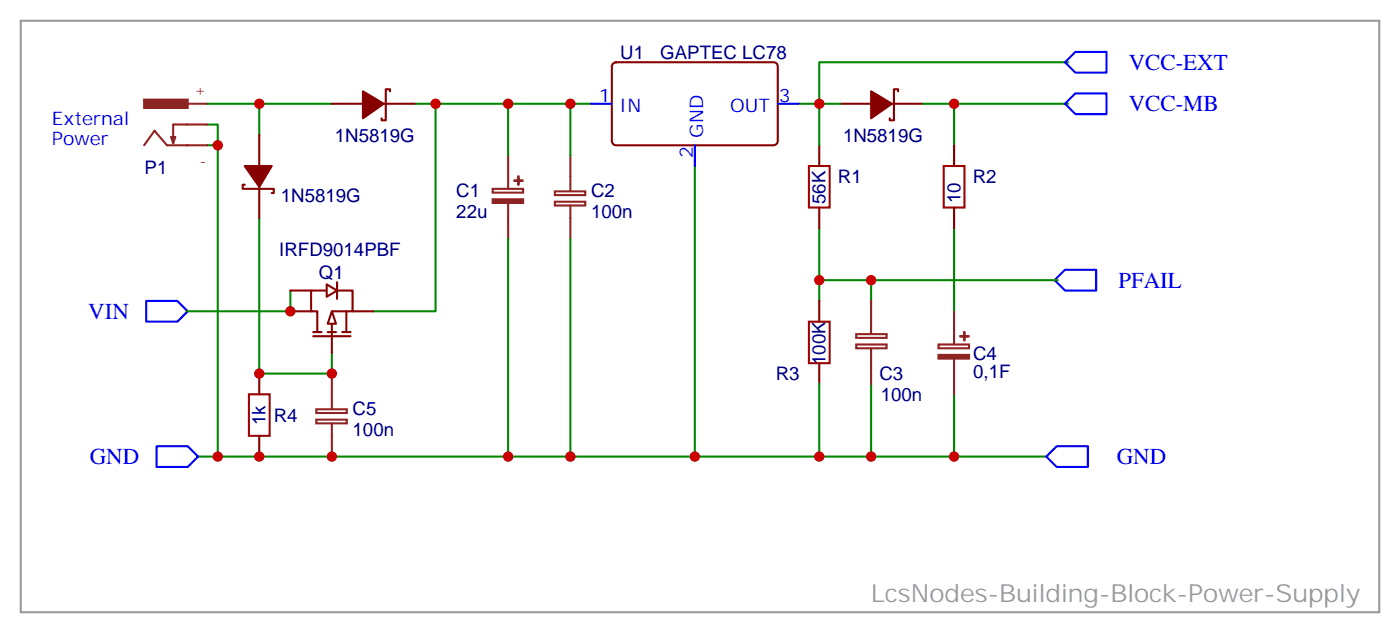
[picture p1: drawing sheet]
<svg xmlns="http://www.w3.org/2000/svg" width="238mm" height="108mm" viewBox="0 0 238 108" stroke-linecap="round" stroke-linejoin="round" font-family="sans-serif">
<g fill="none" stroke="#870000" stroke-width=".35">
<path d="M142.9 17.6h5.3M151.7 17.6h5.3M152.8 15.5v-.3h-.8v5.3h-.7v-.4M139.3 24.7v3.5M139.3 35.3v3.5M162.3 24.7v3.5M162.3 35.3v3.5M49.4 52.9h3.5M53.3 57.1h6.3M53.3 56.4h1.4M55.4 49.4h-2.5v3.5h1.1v3.5M55.7 56.4h1.4"/>
<path d="M56.4 52.9l.7 2.1h-1.4zM56.4 55v5M57.5 49.4h2.5v3.5h-3.6M58.2 56.4h1.4M58.9 52.9v3.5M60 52.9h3.5M139.3 51.2v3.5M44.1 63.5v3.5M44.1 74.1v3.5M139.3 61.7v3.6"/>
</g>
<path d="M148.2 15.5l3.5 2.1-3.5 2.5z" fill="#870000" stroke="#870000" stroke-width=".35"/>
<g fill="none" stroke="#008700" stroke-width=".35">
<path d="M44.1 17.6v5.3M74.1 17.6v35.3h-10.6M157 17.6h24.7M162.3 17.6v7.1M35.3 21.2h1.7v56.4M35.3 24.7h1.7M44.1 37v26.5h12.3v-3.5M139.3 38.8v12.4M162.3 38.8v14.1M49.4 49.4v3.5h-17.7M139.3 47.6h40.6M148.2 47.6v3.6"/>
<path d="M33.5 77.6h144.7M139.3 65.3v12.3M148.2 65.3v12.3M162.3 67v10.6"/>
</g>
<path d="M137.6 28.2h3.5v7.1h-3.5zM160.5 28.2h3.5v7.1h-3.5zM137.6 54.7h3.5v7h-3.5zM42.3 67h3.6v7.1h-3.6z" fill="none" stroke="#a10000" stroke-width=".35"/>
<path d="M182.9 15.9h5.3v3.5h-5.3l-1.7-1.8zM24.9 51.2h5.3l1.7 1.7-1.7 1.8h-5.3zM181.2 45.9h5.2v3.5h-5.2l-1.8-1.8zM26.6 75.8h5.3l1.8 1.8-1.8 1.8h-5.3z" fill="none" stroke="#00f" stroke-width=".35"/>
<g fill="none" stroke="#8c2424" stroke-width=".35">
<path d="M31.7 17.6h3.6M24.5 24.7l1.8-2.5 2.1 2.5h6.9M29.1 23.3h.7l-.3 1zM35.3 21.2h-5.8v3.1M145.6 58.6h5.2v.6h-5.2zM145.6 56.8h5.2v.6h-5.2zM148.2 51.2v5.6M148.2 59.3v6M159.6 58.6h5.2v.6h-5.2zM162.3 52.9v5.7M53.8 69.6h5.2v.6h-5.2zM53.8 71.3h5.2v.7h-5.2z"/>
<path d="M56.4 63.5v6M56.4 72v5.6M162.3 61v6"/>
</g>
<g fill="#8c2424" stroke="#8c2424" stroke-width=".35">
<path d="M159.6 60.3h5.2v.7h-5.2z"/>
<path d="M163.3 57.1l1.4 .1z"/>
<path d="M164 56.4v1.5z"/>
<path d="M24.5 16.9h7.4v1.4h-7.4z"/>
</g>
<path d="M55.6 48.3l1.7 1.1-1.7 1z" fill="#fff" stroke="#870000" stroke-width=".35"/>
<path d="M56.4 17.6h5.3M65.3 17.6h5.3M66.3 15.5v-.3h-.7v5.3h-.7v-.4M104.3 10.8l.5-.2h26.8a.71 .71 0 0 1 .7 .7v12.7a.76 .76 0 0 1-.7 .7h-26.8a.76 .76 0 0 1-.7-.7v-12.7zM41.6 31.4h-.3v.7h5.3v.7h-.4M44.1 22.9v5.3M44.1 31.8v5.2M49.4 49.4h3.5M57.3 48v2.8" fill="none" stroke="#870000" stroke-width=".35"/>
<path d="M35.3 17.6h21.1M70.6 17.6h29.9M86.4 17.6v8.9M97 17.6v8.9M135.8 17.6h7.1M181.7 10.6h-42.4v14.1M118.2 28.2v49.4M86.4 40.6v37M97 40.6v37" fill="none" stroke="#008700" stroke-width=".35"/>
<g fill="#870000" stroke="#870000" stroke-width=".35">
<path d="M41.6 28.2h4.6l-2.1 3.6z"/>
<path d="M61.7 15.5l3.6 2.1-3.6 2.5z"/>
</g>
<path d="M83.8 32.1h5.2v.6h-5.2zM86.4 26.5v5.6M86.4 34.6v6M94.4 32.5h5.2v.7h-5.2zM94.4 34.3h5.2v.6h-5.2zM97 26.5v6M97 34.9v5.7" fill="none" stroke="#8c2424" stroke-width=".35"/>
<g fill="#8c2424" stroke="#8c2424" stroke-width=".35">
<path d="M83.8 33.9h5.2v.6h-5.2z"/>
<path d="M87.5 30.7h1.4z"/>
<path d="M88.2 30v1.4z"/>
</g>
<path d="M100.5 17.6h3.6M132.3 17.6h3.5M182.9 8.8h5.3v3.5h-5.3l-1.7-1.7zM118.2 24.7v3.5M179.7 75.8h5.3v3.6h-5.3l-1.7-1.8z" fill="none" stroke="#00f" stroke-width=".35"/>
<path d="M3.5 3.5h231.1v100.6h-231.1z" fill="none" stroke="#999" stroke-width=".35"/>
<g fill="#c00">
<circle cx="162.3" cy="77.6" r=".88"/>
<circle cx="162.3" cy="17.6" r=".88"/>
<circle cx="148.2" cy="77.6" r=".88"/>
<circle cx="148.2" cy="47.6" r=".88"/>
<circle cx="139.3" cy="77.6" r=".88"/>
<circle cx="37" cy="24.7" r=".88"/>
<circle cx="37" cy="77.6" r=".88"/>
<circle cx="97" cy="77.6" r=".88"/>
<circle cx="44.1" cy="77.6" r=".88"/>
<circle cx="56.4" cy="77.6" r=".88"/>
<circle cx="86.4" cy="77.6" r=".88"/>
<circle cx="56.4" cy="63.5" r=".88"/>
<circle cx="49.4" cy="52.9" r=".88"/>
<circle cx="44.1" cy="63.5" r=".88"/>
<circle cx="44.1" cy="17.6" r=".88"/>
<circle cx="74.1" cy="17.6" r=".88"/>
<circle cx="86.4" cy="17.6" r=".88"/>
<circle cx="118.2" cy="77.6" r=".88"/>
<circle cx="97" cy="17.6" r=".88"/>
<circle cx="139.3" cy="17.6" r=".88"/>
<circle cx="139.3" cy="47.6" r=".88"/>
</g>
<text font-size="4.2" fill="#999" x="148.2" y="102.3">LcsNodes-Building-Block-Power-Supply</text>
<g font-size="3.9" fill="#00f">
<text x="192" y="11.8">VCC-EXT</text>
<text x="192" y="18.9">VCC-MB</text>
<text x="190.2" y="48.9">PFAIL</text>
<text x="15" y="54.2">VIN</text>
<text x="15.3" y="78.9">GND</text>
<text x="190" y="78.9">GND</text>
</g>
<g font-size="3.2" fill="#000080">
<text x="105.5" y="10">U1</text>
<text x="112.3" y="10">GAPTEC LC78</text>
<text x="24.6" y="29.5">P1</text>
<text x="57" y="24.1">1N5819G</text>
<text x="143.4" y="24.1">1N5819G</text>
<text x="47.8" y="34.3">1N5819G</text>
<text x="77.6" y="33.5">C1</text>
<text x="100.5" y="33.5">C2</text>
<text x="140.4" y="34.7" transform="rotate(-90 140.4 34.7)">56K</text>
<text x="142.5" y="31.1">R1</text>
<text x="163.4" y="34.5" transform="rotate(-90 163.4 34.5)">10</text>
<text x="165.5" y="31.1">R2</text>
<text x="77.6" y="37">22u</text>
<text x="100.5" y="37">100n</text>
<text x="47.5" y="43.5">IRFD9014PBF</text>
<text x="54.2" y="47.4">Q1</text>
<text x="131.9" y="64.7">R3</text>
<text x="140.4" y="62.1" transform="rotate(-90 140.4 62.1)">100K</text>
<text x="149.6" y="64.6">C3</text>
<text x="165.5" y="64.3">0,1F</text>
<text x="165.5" y="61.1">C4</text>
<text x="46.6" y="71.7">R4</text>
<text x="60" y="70.6">C5</text>
<text x="149.8" y="68.2">100n</text>
<text x="45.2" y="72.3" transform="rotate(-90 45.2 72.3)">1k</text>
<text x="60" y="74.1">100n</text>
</g>
<g font-size="3.2" fill="#00f">
<text x="101.9" y="17.3">1</text>
<text x="132.5" y="17.3">3</text>
<text x="8.8" y="21.2">External</text>
<text x="105.4" y="19">IN</text>
<text x="119.6" y="23.4" transform="rotate(-90 119.6 23.4)">GND</text>
<text x="124.2" y="19">OUT</text>
<text x="8.8" y="24.7">Power</text>
<text x="117.8" y="26.9" transform="rotate(-90 117.8 26.9)">2</text>
</g>
<g font-size="2.5" fill="#8d2323">
<text x="33.1" y="16.2">+</text>
<text x="34" y="28.2">-</text>
</g>
</svg>
